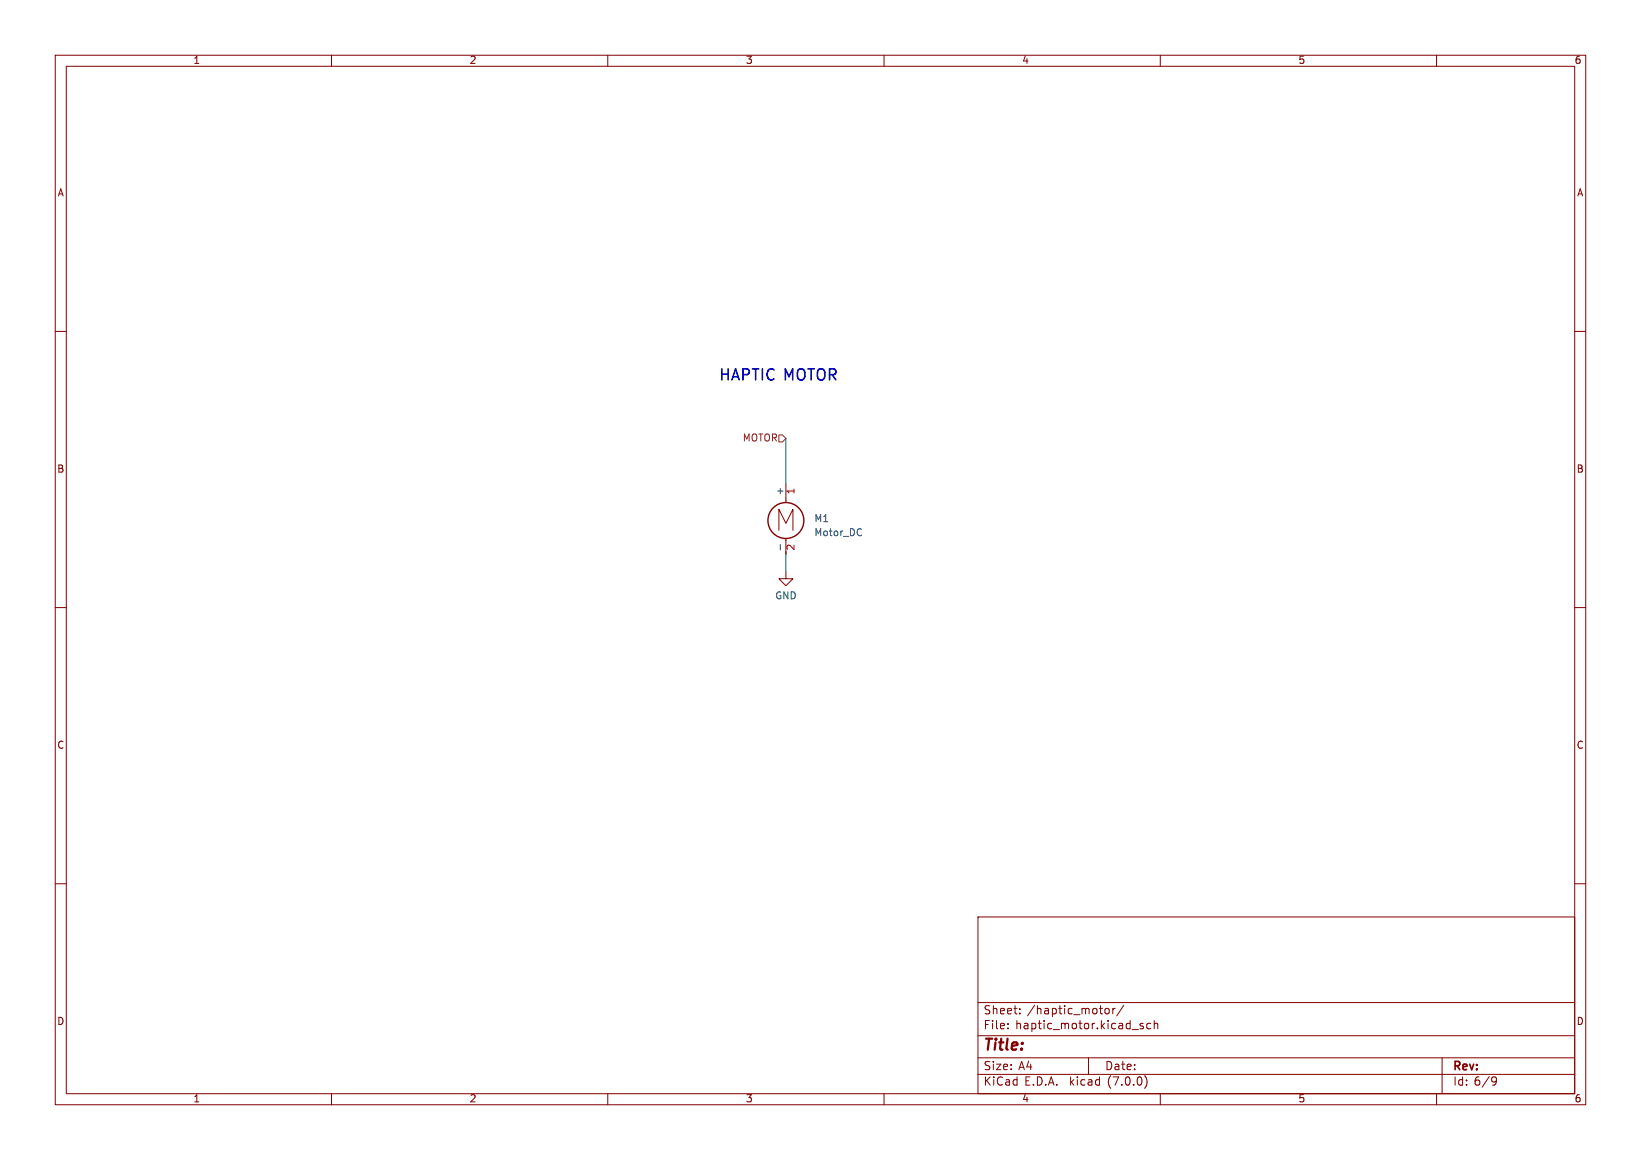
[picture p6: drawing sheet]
<svg xmlns="http://www.w3.org/2000/svg" width="297mm" height="210mm" viewBox="0 0 297 210" stroke-linecap="round" stroke-linejoin="round" font-family="sans-serif">
<g fill="none" stroke="#840000" stroke-width=".18">
<path d="M10 10h277v190h-277zM12 12h273v186h-273zM60 10v2M110 10v2M160 10v2M210 10v2M260 10v2M10 60h2M285 60h2M141 96v-3.8l1.2 2.5 1.3-2.5v3.8M142.2 87.6v3.4M142.2 97.5v2.8"/>
<path d="M10 110h2M142.2 103.5v1.3h1.3l-1.3 1.2-1.2-1.2h1.2M285 110h2M10 160h2M285 160h2M177 166h108v32h-108zM60 198v2M110 198v2M160 198v2M177 194.5h108M177 191.5h108M177 187.5h108"/>
<path d="M177 181.5h108M182.4 186.1v.2M182.4 185.3v.2M184.6 183.4v.2M184.6 182.6v.2M197 191.5v3M200 182.7l.3-.1 .4 .1 .1 .6-.2 .2-.3 .1-.3-.2zM201.4 182.6v1M201.8 182.6h-.3l-.1 .2M203.4 182l-1.3 1.9M206.9 185.3h-.4l-.2 .2 .1 .2 .5 .1v.4h-.6M207.2 194.7a1.72 1.72 0 0 1 0 2.3"/>
<path d="M208.3 185.3h-.5l-.3 .2v.5l.2 .2h.6M208.9 185.4l.2-.1h.4v1M208.9 184.8v1.5M210 198v2M260 198v2M261 191.5v6.5M270.3 195l.5 .1a.99 .99 0 0 1-.4 1.4h-.3M270.8 195.6l-.3 .3h-.2"/>
</g>
<circle cx="142.2" cy="94.2" r="3.3" fill="none" stroke="#840000" stroke-width=".25"/>
<path d="M141.2 98.6v.9" fill="none" stroke="#006464" stroke-width=".18"/>
<path d="M141 78.7h.6l.6 .7-.6 .6h-.6z" fill="none" stroke="#725600" stroke-width=".18"/>
<path d="M142.2 79.4v8.2M142.2 100.3v3.2" fill="none" stroke="#009600" stroke-width=".18"/>
<text font-size="2.8" fill="#0000c2" x="130.2" y="69.2">HAPTIC MOTOR</text>
<text font-size="2.8" fill="#840000" x="178" y="190.8">Title:</text>
<g font-size="2.1" fill="#840000">
<text x="178" y="183.9">Sheet:</text>
<text x="185.9" y="183.9">/haptic_motor/</text>
<text x="178" y="186.6">File:</text>
<text x="183.8" y="186.6">haptic_motor.kicad_sch</text>
<text x="178" y="196.8">KiCad</text>
<text x="178" y="194">Size:</text>
<text x="184.3" y="194">A4</text>
<text x="185.4" y="196.8">E.D.A.</text>
<text x="193.7" y="196.8">kicad</text>
<text x="200" y="194">Date:</text>
<text x="200.6" y="196.8">(7.0.0)</text>
<text x="263" y="194.2">Rev:</text>
<text x="263" y="196.8">Id: 6/9</text>
</g>
<g font-size="1.8" fill="#840000">
<text x="35" y="11.8">1</text>
<text x="85" y="11.8">2</text>
<text x="135" y="11.8">3</text>
<text x="185" y="11.8">4</text>
<text x="235" y="11.8">5</text>
<text x="285" y="11.8">6</text>
<text x="10.4" y="35.8">A</text>
<text x="285.4" y="35.8">A</text>
<text x="10.3" y="85.8">B</text>
<text x="285.3" y="85.8">B</text>
<text x="10.3" y="135.8">C</text>
<text x="285.3" y="135.8">C</text>
<text x="10.3" y="185.8">D</text>
<text x="285.3" y="185.8">D</text>
<text x="35" y="199.8">1</text>
<text x="85" y="199.8">2</text>
<text x="135" y="199.8">3</text>
<text x="185" y="199.8">4</text>
<text x="235" y="199.8">5</text>
<text x="285" y="199.8">6</text>
</g>
<text font-size="1.8" fill="#725600" x="134.3" y="80.2">MOTOR</text>
<g font-size="1.8" fill="#006464">
<text x="142" y="89.7" transform="rotate(-90 142 89.7)">+</text>
<text x="147.3" y="94.8">M1</text>
<text x="147.3" y="97.3">Motor_DC</text>
<text x="140.2" y="108.8">GND</text>
</g>
<g font-size="1.8" fill="#a90000">
<text x="144.1" y="89.6" transform="rotate(-90 144.1 89.6)">1</text>
<text x="144.1" y="99.7" transform="rotate(-90 144.1 99.7)">2</text>
</g>
</svg>
